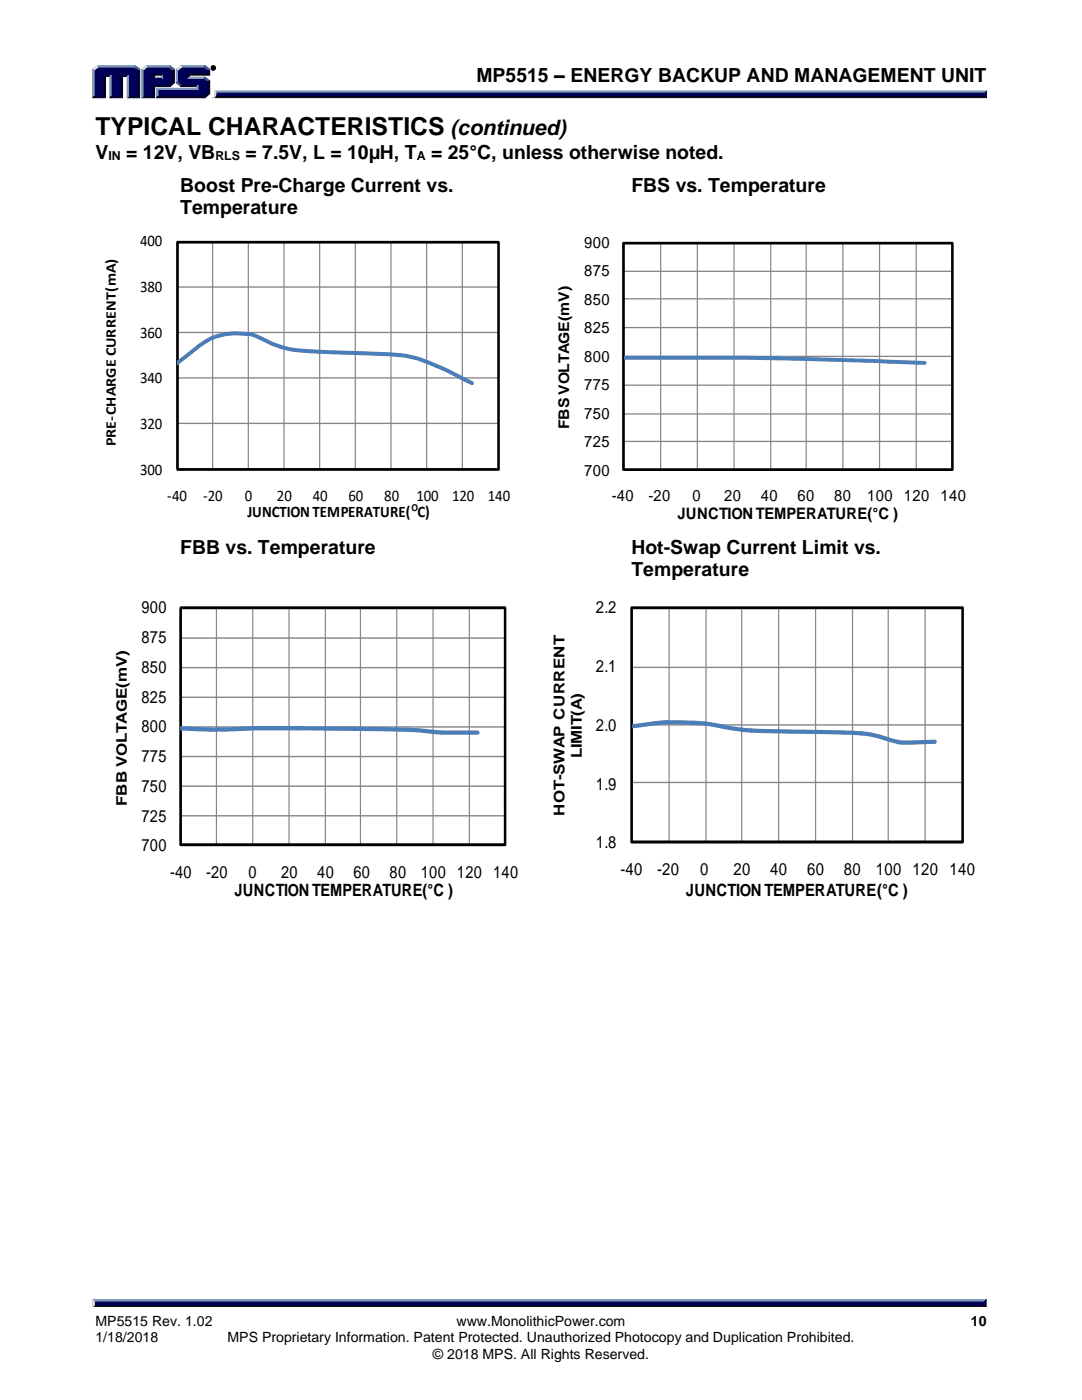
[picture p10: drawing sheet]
<svg xmlns="http://www.w3.org/2000/svg" width="216mm" height="279mm" viewBox="0 0 216 279" stroke-linecap="round" stroke-linejoin="round" font-family="sans-serif">
<g fill="#000" stroke="#000" stroke-width=".2">
<path d="M43 18.9h153.5l.4 .6h-154.4a.65 .65 0 0 0 .5-.6zM18.8 260.1h177.6l.4 .8h-178.4z"/>
<path d="M42.1 13.6a.46 .46 0 0 1 .9 0 .46 .46 0 0 1-.9 0zM42.2 13.5a.38 .38 0 0 0 .7 0 .38 .38 0 0 0-.7 0zM42.4 13.3h.3l.1 .5-.3-.2-.1 .2zM42.5 13.4l.1 .1 .1-.1z"/>
</g>
<g fill="#7f99bf" stroke="#7f99bf" stroke-width=".2">
<path d="M18.4 259.4h178.4l-.4 .7h-177.6z"/>
<path d="M42.9 18.2h154l-.4 .7h-153.5z"/>
<path d="M30.8 15.4h1.4l.3 .3h-1.9z"/>
<path d="M36.1 13.1h4.8l-.2 .3h-4.4z"/>
<path d="M35.2 13.8l.3 .2v2.4l-.3 .1z"/>
<path d="M31.2 17.6h8v-.3l.3-.3v.9h-8z"/>
<path d="M31.2 17.6l.3 .3v1.3l-.3 .3z"/>
<path d="M37.8 15.4h3.1l-.1 .3h-3.3z"/>
<path d="M29.1 13.1h4.8l-.2 .3h-4.4z"/>
<path d="M28.2 13.8l.3 .2v5.2l-.3 .3z"/>
<path d="M32.2 15l.3-.3v1l-.3-.3z"/>
<path d="M19.4 13.1h7.6l-.2 .3h-7.2z"/>
<path d="M18.5 13.8l.3 .2v5.2l-.3 .3z"/>
<path d="M22.2 15v4.2l-.3 .3v-4.2z"/>
<path d="M25.4 15.3l.2-.3v4.2l-.2 .3z"/>
</g>
<g fill="#000026" stroke="#000026" stroke-width=".2">
<path d="M196.8 259.4v1.5l-.4-.4v-.6z"/>
<path d="M196.9 18.2v1.3l-.4-.4v-.5z"/>
<path d="M36.3 17h3.2l-.3 .3h-3.1z"/>
<path d="M37.5 14.7h4.1v-.7l.2-.2v1.2h-4v.4l-.3 .3z"/>
<path d="M31.2 19.5l.3-.3h9.2l.9-.7v-2.2l.2-.2v2.6l-.9 .8z"/>
<path d="M30.6 17h3.1l.8-.6v-2.4l.3-.2v2.7l-.9 .8h-3.1v2.2h-2.6l.3-.3h2.1z"/>
<path d="M30.6 14.7h1.9l-.3 .3h-1.4v.4l-.2 .3z"/>
<path d="M27.6 14l.3-.2v5.7h-2.5l.2-.3h2z"/>
<path d="M20.8 15h1.4l-.3 .3h-.9v4.2h-2.5l.3-.3h2z"/>
<path d="M24.2 15h1.4l-.2 .3h-.9v4.2h-2.6l.3-.3h2z"/>
</g>
<g fill="#000059" stroke="#000059" stroke-width=".2">
<path d="M18.8 259.9h177.7v.6h-177.7z"/>
<path d="M43.1 18.6h153.4v.5h-153.5z"/>
<path d="M18.8 14l.8-.6h7.2l.8 .6v5.2h-2v-4.2h-1.4v4.2h-2v-4.2h-1.4v4.2h-2z"/>
<path d="M28.5 14l.8-.6h2.2v1.3h-.9v1h1.9v-1h-1.3v-1.3h2.5l.8 .6v2.4l-.8 .6h-3.1v2.2h-2.1z"/>
<path d="M31.4 17.9h8.1v-.9h-3.2l-.8-.6v-2.4l.8-.6h4.4l.9 .6v.7h-4.1v1h3.2l.9 .6v2.2l-.9 .7h-9.3z"/>
</g>
<g fill="#d9d9d9" stroke="#d9d9d9" stroke-width=".2">
<path d="M18.4 259.4l.4 .5v.5l-.4 .5z"/>
<path d="M42.9 18.2l.2 .4a.77 .77 0 0 1-.7 .9 1.14 1.14 0 0 0 .5-1.3z"/>
<path d="M35.2 13.8l.9-.7 .2 .3-.8 .6z"/>
<path d="M28.2 13.8l.9-.7 .2 .3-.8 .6z"/>
<path d="M18.5 13.8l.9-.7 .2 .3-.8 .6z"/>
</g>
<g fill="#195999" stroke="#195999" stroke-width=".2">
<path d="M35.2 16.5l.3-.1 .8 .6-.2 .3z"/>
<path d="M40.9 15.4l.9 .7-.2 .2-.9-.6z"/>
<path d="M33.9 13.1l.9 .7-.3 .2-.8-.6z"/>
<path d="M27 13.1l.9 .7-.3 .2-.8-.6z"/>
<path d="M40.9 13.1l.9 .7-.2 .2-.9-.6z"/>
</g>
<g fill="none" stroke="#868686" stroke-width=".26">
<path d="M35.3 48.2h64.1v45.4M35.3 57.3h64.1M42.4 48.2v45.4M49.5 48.2v45.4M56.7 48.2v45.4M63.8 48.2v45.4M70.9 48.2v45.4M78 48.2v45.4M85.1 48.2v45.4M92.3 48.2v45.4M35.3 66.4h64.1M35.3 75.4h64.1"/>
<path d="M35.3 84.5h64.1M35.9 121.4h65v47.3M35.9 127.3h65M35.9 133.3h65M35.9 139.2h65M43.2 121.4v47.3M50.4 121.4v47.3M57.7 121.4v47.3M64.9 121.4v47.3M71.9 121.4v47.3M79.2 121.4v47.3M86.4 121.4v47.3"/>
<path d="M93.7 121.4v47.3M126.1 121.4h65.9v46.5M126.1 133.2h65.9M133.5 121.4v46.5M140.9 121.4v46.5M148 121.4v46.5M155.4 121.4v46.5M162.7 121.4v46.5M170.1 121.4v46.5M177.2 121.4v46.5M184.6 121.4v46.5M35.9 145.1h65"/>
<path d="M35.9 151h65M35.9 156.9h65M126.1 144.7h65.9M126.1 156.2h65.9M35.9 162.8h65"/>
</g>
<path d="M35.4 48.3h64.1v45.4h-64.1z" fill="none" stroke="#000" stroke-width=".51"/>
<path d="M35.3 48.2v45.4h64.1M35.9 121.4v47.3h65M126.1 121.4v46.5h65.9" fill="none" stroke="#000" stroke-width=".26"/>
<path d="M49.5 66.6l1.5 .4a23.9 23.9 0 0 0 8.8 2.9l11.4 .6a59.8 59.8 0 0 1 11.8 1l5.7 2.2 5.5 2.8M49.5 66.7a12.6 12.6 0 0 0-11 3.3l-3.2 2.5" fill="none" stroke="#4a7ebb" stroke-width=".77"/>
<g fill="none" stroke="#868686" stroke-width=".25">
<path d="M124.5 59.6h65.6M124.5 54.1h65.6M124.5 48.4h65.6v45.4M131.8 48.4v45.4M139.1 48.4v45.4M146.5 48.4v45.4M153.8 48.4v45.4M160.9 48.4v45.4M168.2 48.4v45.4M175.5 48.4v45.4M182.8 48.4v45.4M124.5 76.9h65.6"/>
<path d="M124.5 71.1h65.6M124.5 65.4h65.6M124.5 88.1h65.6M124.5 82.6h65.6"/>
</g>
<path d="M124.4 48.5h65.6v45.2h-65.6z" fill="none" stroke="#000" stroke-width=".5"/>
<path d="M124.5 48.4v45.4h65.6" fill="none" stroke="#000" stroke-width=".25"/>
<path d="M124.5 71.4h23.7l17.8 .4 18.5 .6" fill="none" stroke="#4a7ebb" stroke-width=".76"/>
<path d="M36.1 121.3h64.7v47.3h-64.7zM126 121.3h66.1v46.8h-66.1z" fill="none" stroke="#000" stroke-width=".52"/>
<path d="M35.9 145.4l7.3 .2M43.2 145.6l7.2-.2h11.5a362.2 362.2 0 0 1 23.4 .5l2.8 .3h7.2" fill="none" stroke="#4a7ebb" stroke-width=".78"/>
<path d="M133.3 144.1l-7.2 .9M133.3 144.2a46.8 46.8 0 0 1 13 1.2 170.2 170.2 0 0 0 18.8 .7 41.5 41.5 0 0 1 10.7 1l3.4 .9M186.6 148l-7.4 .1" fill="none" stroke="#4a7ebb" stroke-width=".79"/>
<text font-size="4.9" x="19" y="27">TYPICAL CHARACTERISTICS</text>
<text font-size="4.2" x="89.9" y="27">(continued)</text>
<g font-size="3.9">
<text x="95.1" y="16.3">MP5515 – ENERGY BACKUP AND MANAGEMENT UNIT</text>
<text x="19" y="31.7">V</text>
<text x="25.2" y="31.7">= 12V, VB</text>
<text x="49" y="31.7">= 7.5V, L = 10µH, T</text>
<text x="86" y="31.7">= 25°C, unless otherwise noted.</text>
<text x="36" y="38.2">Boost Pre-Charge Current vs.</text>
<text x="126" y="38.2">FBS vs. Temperature</text>
<text x="36" y="42.7">Temperature</text>
<text x="36" y="110.5">FBB vs. Temperature</text>
<text x="126" y="110.5">Hot-Swap Current Limit vs.</text>
<text x="126" y="115">Temperature</text>
</g>
<g font-size="3.4">
<text x="28.2" y="122.4">900</text>
<text x="118.9" y="122.4">2.2</text>
<text x="28.2" y="128.4">875</text>
<text x="28.2" y="134.3">850</text>
<text x="118.9" y="134.1">2.1</text>
<text x="28.2" y="140.2">825</text>
<text x="28.2" y="146.2">800</text>
<text x="118.9" y="145.9">2.0</text>
<text x="28.2" y="152.1">775</text>
<text x="28.2" y="158">750</text>
<text x="118.9" y="157.6">1.9</text>
<text x="28.2" y="164">725</text>
<text x="28.2" y="169.9">700</text>
<text x="118.9" y="169.3">1.8</text>
<text x="33.9" y="175.2">-40</text>
<text x="41.2" y="175.2">-20</text>
<text x="46.8" y="178.7">JUNCTION TEMPERATURE(°C )</text>
<text x="49.6" y="175.2">0</text>
<text x="56.1" y="175.2">20</text>
<text x="63.3" y="175.2">40</text>
<text x="70.5" y="175.2">60</text>
<text x="77.7" y="175.2">80</text>
<text x="84" y="175.2">100</text>
<text x="91.2" y="175.2">120</text>
<text x="98.4" y="175.2">140</text>
<text x="123.8" y="174.6">-40</text>
<text x="131.2" y="174.6">-20</text>
<text x="136.8" y="178.8">JUNCTION TEMPERATURE(°C )</text>
<text x="139.7" y="174.6">0</text>
<text x="146.3" y="174.6">20</text>
<text x="153.7" y="174.6">40</text>
<text x="161" y="174.6">60</text>
<text x="168.4" y="174.6">80</text>
<text x="174.8" y="174.6">100</text>
<text x="182.1" y="174.6">120</text>
<text x="189.5" y="174.6">140</text>
</g>
<g font-size="3.2">
<text x="28" y="49.1">400</text>
<text x="116.6" y="49.4">900</text>
<text x="28" y="58.3">380</text>
<text x="116.6" y="55.1">875</text>
<text x="116.6" y="60.8">850</text>
<text x="28" y="67.4">360</text>
<text x="116.6" y="66.5">825</text>
<text x="28" y="76.5">340</text>
<text x="28" y="85.6">320</text>
<text x="116.6" y="89.3">725</text>
<text x="28" y="94.7">300</text>
<text x="116.6" y="95">700</text>
<text x="33.4" y="100">-40</text>
<text x="40.5" y="100">-20</text>
<text x="48.9" y="100">0</text>
<text x="55.3" y="100">20</text>
<text x="62.4" y="100">40</text>
<text x="69.5" y="100">60</text>
<text x="76.7" y="100">80</text>
<text x="83.1" y="100">100</text>
<text x="90.2" y="100">120</text>
<text x="97.4" y="100">140</text>
<text x="49.4" y="103.1">JUNCTION TEMPERATURE( C)</text>
<text x="135.2" y="103.5">JUNCTION TEMPERATURE(°C )</text>
</g>
<g font-size="3.1">
<text x="116.6" y="77.9">775</text>
<text x="116.6" y="72.2">800</text>
<text x="116.6" y="83.6">750</text>
<text x="122.1" y="99.9">-40</text>
<text x="129.4" y="99.9">-20</text>
<text x="138.2" y="99.9">0</text>
<text x="144.5" y="99.9">20</text>
<text x="151.8" y="99.9">40</text>
<text x="159.1" y="99.9">60</text>
<text x="166.5" y="99.9">80</text>
<text x="173" y="99.9">100</text>
<text x="180.4" y="99.9">120</text>
<text x="187.7" y="99.9">140</text>
</g>
<g font-size="3">
<text x="23.1" y="89" transform="rotate(-90 23.1 89)">PRE-CHARGE CURRENT(mA)</text>
<text x="116.1" y="151.3" transform="rotate(-90 116.1 151.3)">LIMIT(A)</text>
<text x="112.7" y="162.8" transform="rotate(-90 112.7 162.8)">HOT-SWAP CURRENT</text>
</g>
<g font-size="2.9">
<text x="113.6" y="85.6" transform="rotate(-90 113.6 85.6)">FBS VOLTAGE(mV)</text>
<text x="25.3" y="160.8" transform="rotate(-90 25.3 160.8)">FBB VOLTAGE(mV)</text>
</g>
<g font-size="2.8">
<text x="19" y="264.7">MP5515 Rev. 1.02</text>
<text x="19" y="267.9">1/18/2018</text>
<text x="45.4" y="267.9">MPS Proprietary Information. Patent Protected. Unauthorized Photocopy and Duplication Prohibited.</text>
<text x="91.1" y="264.7">www.MonolithicPower.com</text>
<text x="193.7" y="264.7">10</text>
<text x="86.4" y="271.2">© 2018 MPS. All Rights Reserved.</text>
</g>
<g font-size="2.5">
<text x="21.6" y="32">IN</text>
<text x="43" y="32">RLS</text>
<text x="83.2" y="32">A</text>
</g>
<text font-size="2.1" x="82.1" y="102.1">O</text>
</svg>
